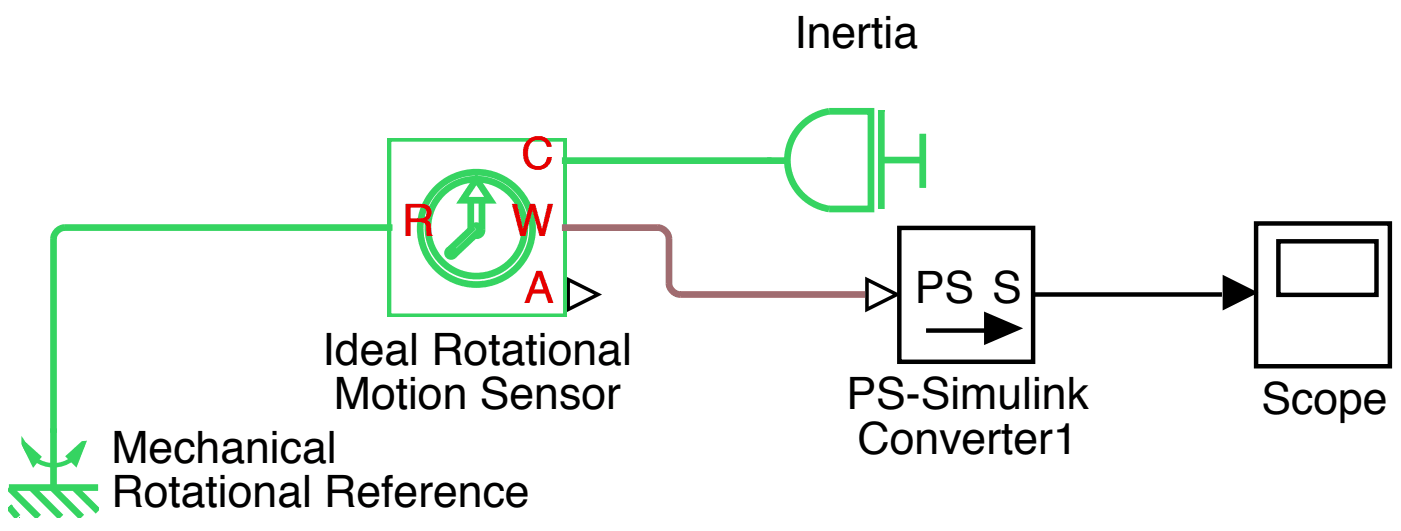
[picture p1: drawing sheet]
<svg xmlns="http://www.w3.org/2000/svg" width="111mm" height="42mm" viewBox="0 0 111 42" stroke-linecap="round" stroke-linejoin="round" font-family="sans-serif">
<!-- layer: Layer 1 -->
<path d="M63.5 9.8a3.9 3.9 0 0 1 2.1-1h3.3v7.7h-3.3a3.9 3.9 0 0 1-3.1-2.7 3.9 3.9 0 0 1 1-4zM69.7 8.8v-.1v7.8M69.7 12.7h3.2M73 10.6v4.3" fill="none" stroke="#35d461" stroke-width=".53"/>
<path d="M60.7 5.6h14.1v14.2h-14.1z" fill="none" stroke="#fff" stroke-width=".53"/>
<path d="M60.7 12.7h1.6z" fill="#35d461"/>
<path d="M60.7 12.7h1.6" fill="none" stroke="#35d461" stroke-width=".53"/>
<path d="M.8 33.7h7v7.1h-7z" fill="#fff"/>
<path d="M.7 38.5l2.4 2.4M2.5 38.5l2.3 2.4M4.1 38.5l2.4 2.4" fill="none" stroke="#35d461" stroke-width=".53"/>
<g fill="#35d461">
<path d="M1.5 40.8l.1 .1z"/>
<path d="M5.8 38.5l.1 .1z"/>
</g>
<path d="M5.9 38.6l1.9 1.8M.8 40.2l-.1-.1 .7 .8" fill="none" stroke="#35d461" stroke-width=".53"/>
<path d="M1.9 35a2.45 2.45 0 0 0 2.3 1.8 2.45 2.45 0 0 0 2.4-1.8" fill="none" stroke="#35d461" stroke-width=".35"/>
<path d="M1.9 35l1.2 1.1-.4 .6z" fill="#35d461"/>
<path d="M1.9 35l1.2 1.1-.4 .6z" fill="none" stroke="#35d461" stroke-width=".35"/>
<path d="M5.4 36.1l1.2-1.1-.6 1.6z" fill="#35d461"/>
<path d="M5.4 36.1l1.2-1.1-.6 1.6z" fill="none" stroke="#35d461" stroke-width=".35"/>
<path d="M.7 38.5h7.1M4.2 33.9v4.6" fill="none" stroke="#35d461" stroke-width=".53"/>
<path d="M4.2 33.9v4.6" fill="none" stroke="#35d461" stroke-width=".08"/>
<path d="M44.9 22.1l2.4 1.2-2.4 1.2z" fill="#fff"/>
<path d="M44.8 21.9v2.8l2.8-1.4zM45.1 22.3l1.9 1-1.9 .9z" fill="#000"/>
<path d="M30.7 10.8h14.2v14.1h-14.2z" fill="#fff"/>
<path d="M37.2 15.8v2.4M37.5 17.9l-2 1.9M38.1 15.8v2.4" fill="none" stroke="#35d461" stroke-width=".53"/>
<g fill="none" stroke="#35d461" stroke-width=".53">
<path d="M30.7 10.9h14.1v14.1h-14.1zM37.5 17.9a.29 .29 0 0 1 .4 .1 .29 .29 0 0 1-.1 .4M37.7 14.2l1.1 1.6h-2.2zM37.9 18.3l-2 1.9M38.1 18.2a.42 .42 0 0 1-.5 .4"/>
<circle cx="35.7" cy="20" r=".28"/>
<circle cx="37.7" cy="18.1" r="4.4"/>
<circle cx="37.7" cy="18" r="3.8"/>
</g>
<path d="M68.6 22.1l2.3 1.2-2.3 1.2z" fill="#fff"/>
<path d="M68.4 21.9v2.8l2.9-1.4zM68.7 22.3l1.9 1-1.9 .9z" fill="#000"/>
<path d="M71.3 17.8h10.6v10.6h-10.6z" fill="#fff"/>
<path d="M71.1 18h10.6v10.6h-10.6zM73.3 26.1h6M78 24.9l2.5 1.1-2.5 1z" fill="none" stroke="#000" stroke-width=".35"/>
<path d="M78 24.9l2.5 1.1-2.5 1z" fill="#000"/>
<path d="M99.5 17.5h10.6v11.3h-10.6z" fill="#fff"/>
<path d="M99.4 17.7h10.5v11.3h-10.5zM101.1 19.1h7.8v4.2h-7.8zM81.8 23.3h14.9" fill="none" stroke="#000" stroke-width=".35"/>
<path d="M31 18h-25.9a.95 .95 0 0 0-.9 .9v15.3M44.4 12.7h16.6" fill="none" stroke="#35d461" stroke-width=".53"/>
<path d="M96.7 21.7l2.8 1.4-2.8 1.4z" fill="#000"/>
<path d="M44.4 18h7.6a.95 .95 0 0 1 .9 .9v3.5a.95 .95 0 0 0 .9 .9h14.6" fill="none" stroke="#a06c70" stroke-width=".53"/>
<g font-size="3.5">
<text x="62.8" y="3.8">Inertia</text>
<text x="72.4" y="24">PS S</text>
<text x="25.5" y="28.8">Ideal Rotational</text>
<text x="26.4" y="32.3">Motion Sensor</text>
<text x="67" y="32.3">PS-Simulink</text>
<text x="67.8" y="35.9">Converter1</text>
<text x="99.8" y="32.7">Scope</text>
<text x="8.8" y="36.6">Mechanical</text>
<text x="8.8" y="40.1">Rotational Reference</text>
</g>
<g font-size="3.5" fill="#f00">
<text x="41.3" y="13.4">C</text>
<text x="31.8" y="18.7">R</text>
<text x="40.5" y="18.7">W</text>
<text x="41.5" y="24">A</text>
</g>
</svg>
